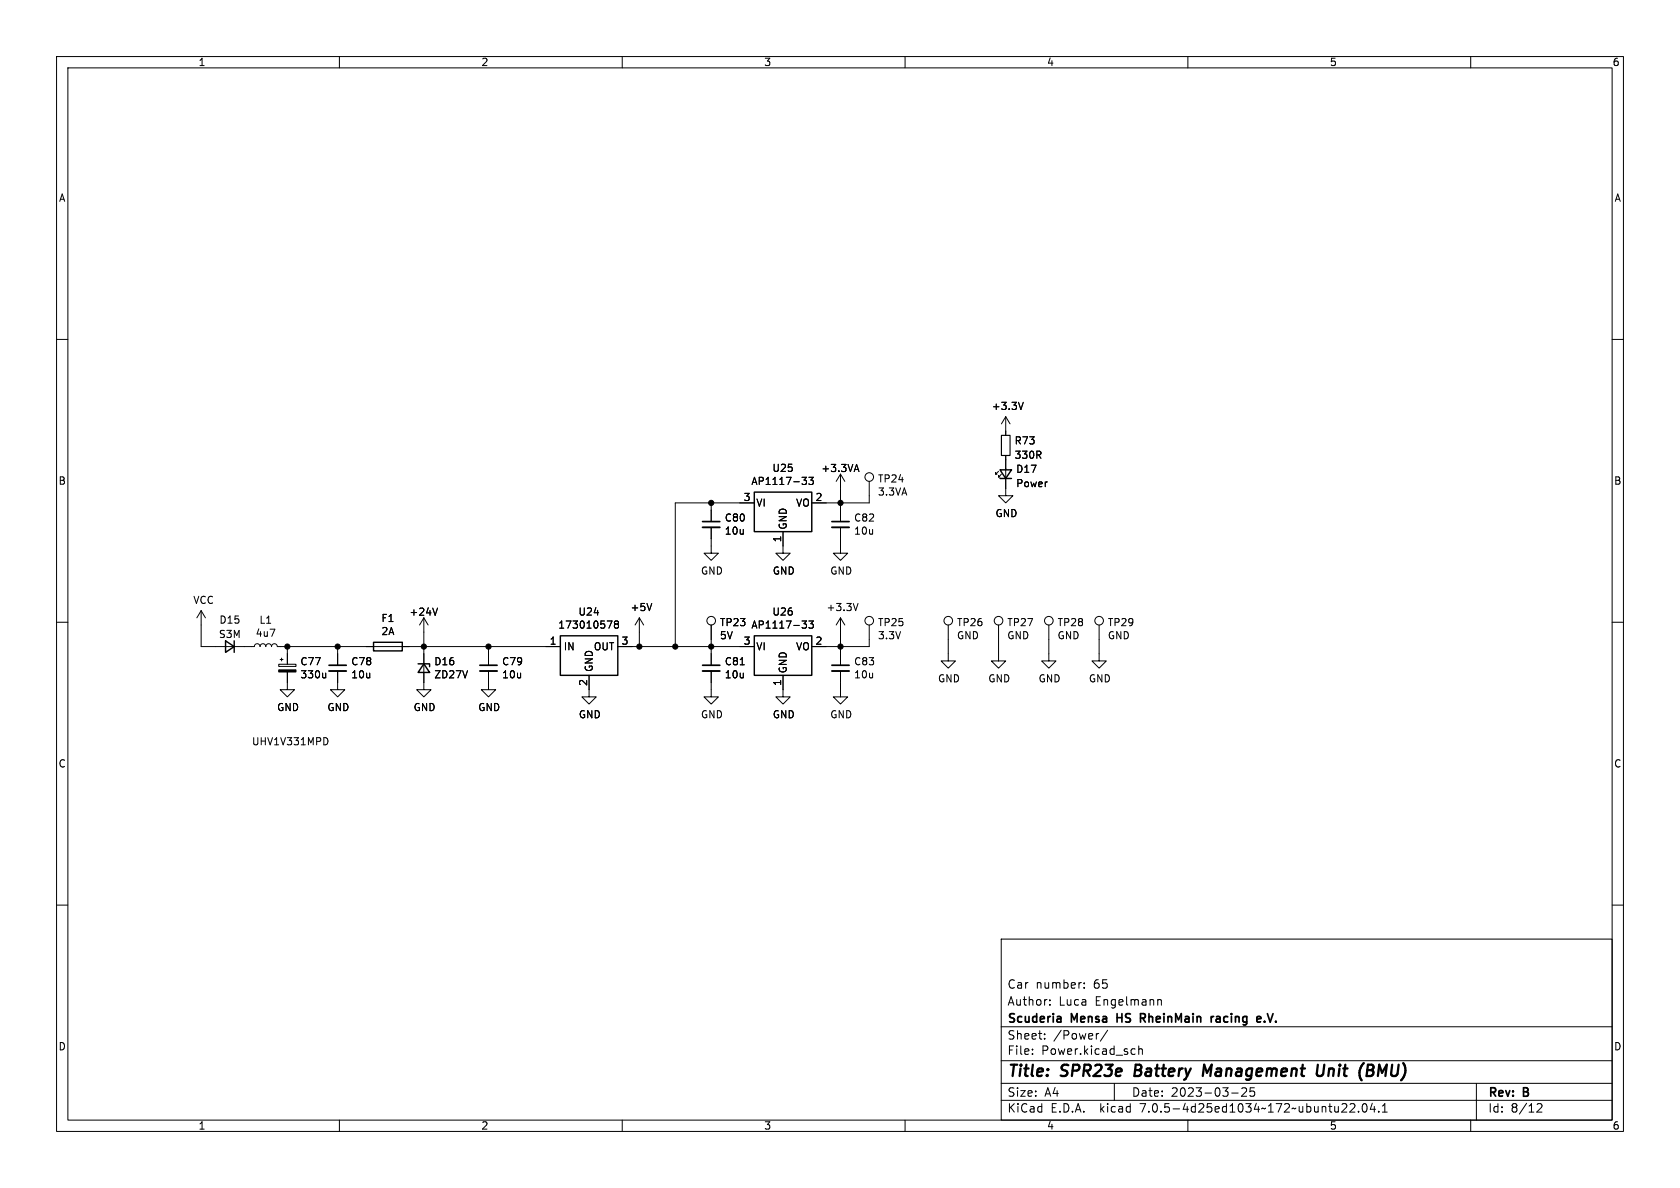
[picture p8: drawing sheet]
<svg xmlns="http://www.w3.org/2000/svg" width="297mm" height="210mm" viewBox="0 0 297 210" stroke-linecap="round" stroke-linejoin="round" font-family="sans-serif">
<g fill="none" stroke="#000" stroke-width=".18">
<path d="M10 10h277v190h-277zM12 12h273v186h-273zM60 10v2M110 10v2M160 10v2M210 10v2M260 10v2M10 60h2M285 60h2M177.8 73.7l-.8 1.2M177.8 73.7v3.3M177.8 73.7l.8 1.2"/>
<path d="M180.9 71.1l-.4 1.3M125.7 93.2v4.6h1.3l-1.3 1.3-1.2-1.3h1.2M125.7 88.9v3.3M133.3 88.9h-13.9v25.4M138.4 94v3.8h1.3l-1.3 1.3-1.2-1.3h1.2M141.8 84.4h.8l-.5 .5 .4 .1 .1 .4-.3 .2h-.3M143 84.4h.8l-.4 .5 .3 .1v.5l-.2 .1-.5-.1M148.6 93.2v4.6h1.3l-1.3 1.3-1.3-1.3h1.3M148.6 83.8v8.4M148.6 83.8l-.8 1.3M148.6 83.8l.8 1.3M151.1 83h.6"/>
<path d="M151.4 82.1l.5 1.3M153.7 85.1v3.8h-10.2M176.5 83.3l-.5 .5v-.2v.2h.3M177 83.8l-.5 .5v-.2v.2h.3M177.8 80.5v7.1h1.3l-1.3 1.3-1.3-1.3h1.3M10 110h2M35.6 108v6.3h9.4l.1-.4 .4-.1 .3 .2 .2 .3 .1-.4 .4-.1 .4 .2 .1 .3 .1-.4 .4-.1 .4 .2 .1 .3 .2-.4 .3-.1 .4 .2 .1 .3h50.1M35.6 108l-.8 1.2M35.6 108l.7 1.2M49.3 117.4h3v.4h-3zM49.5 116.6h.5M49.8 116.3v.5"/>
<path d="M50.8 118.8v3.1h1.3l-1.3 1.3-1.3-1.3h1.3M50.8 114.3v3.1M57.6 119v.8M57.6 119.7l-.2 .1M59.7 118.6v3.3h1.3l-1.3 1.3-1.3-1.3h1.3M59.7 114.3v3.3M74.9 109.2v12.7h1.3l-1.3 1.3-1.2-1.3h1.2M74.9 109.2l-.7 1.3M74.9 109.2l.8 1.3M77.3 107.5l-.4 1.3M86.4 118.6v3.3h1.2l-1.2 1.3-1.3-1.3h1.3M86.4 114.3v3.3"/>
<path d="M104.1 119.4v3.8h1.3l-1.3 1.3-1.2-1.3h1.2M107.3 109.8h.9l-.6 1.2M108.9 110.3l-.3-.2 .3-.3h.2l.2 .2-.2 .3M108.9 110.3l-.3 .3 .1 .3 .2 .1h.3l.1-.2v-.2l-.2-.3M108.9 110.3h.2M109.2 114.3h24.1M113 109.2l-.7 1.3M113 109.2v5.1M113 109.2l.8 1.3M115.2 106.7l-.4 1.2M125.7 118.6v4.6h1.3l-1.3 1.3-1.2-1.3h1.2M125.7 110.5v7.1"/>
<path d="M138.4 119.4v3.8h1.3l-1.3 1.3-1.2-1.3h1.2M141.8 109.8h.8l-.5 .5 .4 .1 .1 .4-.3 .2h-.3M143 109.8h.8l-.4 .5 .3 .1v.5l-.2 .1-.5-.1M148.6 118.6v4.6h1.3l-1.3 1.3-1.3-1.3h1.3M148.6 109.2v8.4M148.6 109.2l-.8 1.3M148.6 109.2l.8 1.3M151.7 106.7l-.4 1.2M153.7 110.5v3.8h-10.2M167.6 110.5v6.3h1.3l-1.3 1.3-1.2-1.3h1.2M176.5 110.5v6.3h1.3l-1.3 1.3-1.2-1.3h1.2M185.4 110.5v6.3h1.3l-1.3 1.3-1.3-1.3h1.3"/>
<path d="M194.3 110.5v6.3h1.3l-1.3 1.3-1.3-1.3h1.3M285 110h2M57.7 130.5l.3 .4-.3 .7M10 160h2M285 160h2M177 166h108v32h-108zM185.6 177.6v.1M185.6 176.8v.1M191.7 174.6v.1M191.7 173.8v.1M204.7 176.8l.2-.1 .3 .1 .1 .9M60 198v2"/>
<path d="M110 198v2M160 198v2M177 194.5h108M177 191.5h108M177 187.5h108M177 181.5h108M182.5 186.3v.1M182.5 185.5v.1M184.7 183.6v.1M184.7 182.8v.1M194.2 182.7l-.2 .1M195.8 182.1l-1.3 2"/>
<path d="M197 191.5v3M200.2 185.4l.5 .1M200.7 186.3l-.5 .1M201.3 185.5l.2-.1 .4 .1 .1 .9M201.3 184.9v1.5M210 198v2M217.7 193.2h1.2M219.6 192.4h-.1M220.2 192.4l.2 .2-.1 .3-.8 .9h.9M221 192.3v.7l.2-.1h.5l.1 .6-.3 .3-.5-.1M237.2 196.6h.9M238 195.2v.5"/>
<path d="M238.7 195.2l.5-.1 .3 .1v.3l-.9 1.1h.9M240.2 196.5v.1M241 195.2l.2-.1a.81 .81 0 0 1 .6 .6 .81 .81 0 0 1-.3 .8l-.2 .1a.81 .81 0 0 1-.3-1.4zM242.6 195l-.4 1.1h1M243 195.6v1M243.7 196.5v.1M244.4 196.6h.8M244.4 195.5l.4-.4v1.5M260 198v2M261 191.5v6.5M271.7 195.2l.6-.1 .2 .1 .1 .3-.9 1.1h.9"/>
<circle cx="153.7" cy="84.3" r=".76"/>
<circle cx="125.7" cy="109.7" r=".76"/>
<circle cx="153.7" cy="109.7" r=".76"/>
<circle cx="167.6" cy="109.7" r=".76"/>
<circle cx="176.5" cy="109.7" r=".76"/>
<circle cx="185.4" cy="109.7" r=".76"/>
<circle cx="194.3" cy="109.7" r=".76"/>
</g>
<path d="M213.4 189.6l-.5-1.4-.3 2M233 188.2l-.2 1.6 .1 .3a.66 .66 0 0 0 .9-.1M241.1 187.9l-.1 .1M241.7 189.2h.7M241.8 188.2l-.2 2h.7" fill="none" stroke="#000" stroke-width=".4"/>
<g fill="none" stroke="#000" stroke-width=".3">
<path d="M124.2 92.2h3.1M147.1 92.2h3M58.2 117.6h3M84.8 117.6h3.1M124.2 117.6h3.1M147.1 117.6h3M187.5 179.8l.1 .9M201.6 180h.6M202.2 179.2h-.6v1.5M214.1 179.7v1M214.6 179.7l-.3 .1-.2 .2M222.2 179.9l.2-.2h.3l.2 .2v.1l-.7 .2"/>
<path d="M187.6 180.6l-.2 .1M187.6 180l-.2 .1M222.2 180.5l.2 .2 .4-.1"/>
</g>
<path d="M124.2 93.2h3.1M147.1 93.2h3M58.2 118.6h3M84.8 118.6h3.1M124.2 118.6h3.1M147.1 118.6h3" fill="none" stroke="#000" stroke-width=".33"/>
<path d="M133.3 87h10.2v7h-10.2zM176.8 83.1h2l-1 1.5zM176.8 84.6h2M39.9 113.3l1.5 1-1.5 1zM41.4 113.3v2M66 113.5h5.1v1.6h-5.1zM73.9 117.3h2v.6M74.9 117.3l1 1.6h-2zM99.1 112.4h10.1v7h-10.1zM133.3 112.4h10.2v7h-10.2z" fill="none" stroke="#000" stroke-width=".25"/>
<g fill="#000" stroke="#000" stroke-width=".18">
<path d="M49.3 118.4h3v.4h-3z"/>
<circle cx="125.7" cy="88.9" r=".46"/>
<circle cx="148.6" cy="88.9" r=".46"/>
<circle cx="50.8" cy="114.3" r=".46"/>
<circle cx="59.7" cy="114.3" r=".46"/>
<circle cx="74.9" cy="114.3" r=".46"/>
<circle cx="86.4" cy="114.3" r=".46"/>
<circle cx="113" cy="114.3" r=".46"/>
<circle cx="119.4" cy="114.3" r=".46"/>
<circle cx="125.7" cy="114.3" r=".46"/>
<circle cx="148.6" cy="114.3" r=".46"/>
</g>
<path d="M177 77h1.6v3.5h-1.6z" fill="none" stroke="#000" stroke-width=".2"/>
<g font-size="2.8">
<text x="178" y="190.8">Title:</text>
<text x="187.5" y="190.8">SPR23e</text>
<text x="201" y="190.8">Battery</text>
<text x="213.7" y="190.8">Management</text>
<text x="234.4" y="190.8">Unit</text>
<text x="242.5" y="190.8">(BMU)</text>
</g>
<g font-size="2.1">
<text x="178" y="177.9">Author:</text>
<text x="178" y="174.9">Car</text>
<text x="183" y="174.9">number:</text>
<text x="187.1" y="177.9">Luca</text>
<text x="193.2" y="174.9">65</text>
<text x="193.5" y="177.9">Engelmann</text>
<text x="178" y="183.9">Sheet:</text>
<text x="178" y="181.1">Scuderia</text>
<text x="186.2" y="183.9">/Power/</text>
<text x="189.3" y="181.1">Mensa</text>
<text x="197.8" y="181.1">HS</text>
<text x="202.4" y="181.1">RheinMain</text>
<text x="215.4" y="181.1">racing</text>
<text x="224" y="181.1">e.V.</text>
<text x="178" y="186.6">File:</text>
<text x="184" y="186.6">Power.kicad_sch</text>
<text x="178" y="196.8">KiCad</text>
<text x="178" y="194">Size:</text>
<text x="184.6" y="194">A4</text>
<text x="185.7" y="196.8">E.D.A.</text>
<text x="194.4" y="196.8">kicad</text>
<text x="200" y="194">Date:</text>
<text x="201.5" y="196.8">7.0.5-4d25ed1034~172~ubuntu22.04.1</text>
<text x="206.9" y="194">2023-03-25</text>
<text x="263" y="194.2">Rev:</text>
<text x="263" y="196.8">Id:</text>
<text x="267" y="196.8">8/12</text>
<text x="269.2" y="194.2">B</text>
</g>
<g font-size="1.8">
<text x="35" y="11.8">1</text>
<text x="85" y="11.8">2</text>
<text x="135" y="11.8">3</text>
<text x="185" y="11.8">4</text>
<text x="235" y="11.8">5</text>
<text x="285" y="11.8">6</text>
<text x="10.4" y="35.8">A</text>
<text x="285.4" y="35.8">A</text>
<text x="175.3" y="72.6">+3.3V</text>
<text x="136.5" y="83.6">U25</text>
<text x="145.1" y="83.6">+3.3VA</text>
<text x="179.3" y="78.7">R73</text>
<text x="179.3" y="81.3">330R</text>
<text x="179.6" y="83.7">D17</text>
<text x="10.3" y="85.8">B</text>
<text x="131.4" y="88.6">3</text>
<text x="132.8" y="85.9">AP1117-33</text>
<text x="133.6" y="89.7">VI</text>
<text x="140.7" y="89.7">VO</text>
<text x="144.1" y="88.6">2</text>
<text x="155.2" y="85.5">TP24</text>
<text x="155.2" y="87.8">3.3VA</text>
<text x="179.6" y="86.3">Power</text>
<text x="285.3" y="85.8">B</text>
<text x="128.1" y="92.4">C80</text>
<text x="128.1" y="94.7">10u</text>
<text x="138.2" y="95.9" transform="rotate(-90 138.2 95.9)">1</text>
<text x="139.3" y="93.7" transform="rotate(-90 139.3 93.7)">GND</text>
<text x="150.9" y="92.4">C82</text>
<text x="150.9" y="94.7">10u</text>
<text x="175.9" y="91.6">GND</text>
<text x="123.9" y="101.7">GND</text>
<text x="136.6" y="101.7">GND</text>
<text x="146.7" y="101.7">GND</text>
<text x="34.1" y="106.9">VCC</text>
<text x="38.6" y="112.9">S3M</text>
<text x="38.7" y="110.4">D15</text>
<text x="45.1" y="112.7">4u7</text>
<text x="45.8" y="110.4">L1</text>
<text x="67.4" y="110.1">F1</text>
<text x="67.4" y="112.4">2A</text>
<text x="72.3" y="109">+24V</text>
<text x="98.6" y="111.3">173010578</text>
<text x="102.2" y="109">U24</text>
<text x="111.4" y="108.2">+5V</text>
<text x="127.2" y="110.9">TP23</text>
<text x="127.2" y="113.2">5V</text>
<text x="132.8" y="111.3">AP1117-33</text>
<text x="136.5" y="109">U26</text>
<text x="146.1" y="108.2">+3.3V</text>
<text x="155.2" y="110.9">TP25</text>
<text x="155.2" y="113.2">3.3V</text>
<text x="169.1" y="110.9">TP26</text>
<text x="169.1" y="113.2">GND</text>
<text x="178" y="110.9">TP27</text>
<text x="178" y="113.2">GND</text>
<text x="186.9" y="110.9">TP28</text>
<text x="186.9" y="113.2">GND</text>
<text x="195.8" y="110.9">TP29</text>
<text x="195.8" y="113.2">GND</text>
<text x="53" y="117.8">C77</text>
<text x="62" y="117.8">C78</text>
<text x="76.7" y="117.8">D16</text>
<text x="88.7" y="117.8">C79</text>
<text x="97.1" y="114">1</text>
<text x="99.6" y="115.1">IN</text>
<text x="105" y="115.1">OUT</text>
<text x="105" y="118.9" transform="rotate(-90 105 118.9)">GND</text>
<text x="109.8" y="114">3</text>
<text x="128.1" y="117.8">C81</text>
<text x="131.4" y="114">3</text>
<text x="133.6" y="115.1">VI</text>
<text x="139.3" y="119.1" transform="rotate(-90 139.3 119.1)">GND</text>
<text x="140.7" y="115.1">VO</text>
<text x="144.1" y="114">2</text>
<text x="150.9" y="117.8">C83</text>
<text x="48.9" y="125.9">GND</text>
<text x="53" y="120.1">330u</text>
<text x="57.8" y="125.9">GND</text>
<text x="62" y="120.1">10u</text>
<text x="73.1" y="125.9">GND</text>
<text x="76.7" y="120.1">ZD27V</text>
<text x="84.5" y="125.9">GND</text>
<text x="88.7" y="120.1">10u</text>
<text x="103.9" y="121.3" transform="rotate(-90 103.9 121.3)">2</text>
<text x="128.1" y="120.1">10u</text>
<text x="138.2" y="121.3" transform="rotate(-90 138.2 121.3)">1</text>
<text x="150.9" y="120.1">10u</text>
<text x="165.8" y="120.8">GND</text>
<text x="174.7" y="120.8">GND</text>
<text x="183.5" y="120.8">GND</text>
<text x="192.4" y="120.8">GND</text>
<text x="44.4" y="131.8">UHV1V331MPD</text>
<text x="102.3" y="127.1">GND</text>
<text x="123.9" y="127.1">GND</text>
<text x="136.6" y="127.1">GND</text>
<text x="146.7" y="127.1">GND</text>
<text x="10.3" y="135.8">C</text>
<text x="285.3" y="135.8">C</text>
<text x="10.3" y="185.8">D</text>
<text x="285.3" y="185.8">D</text>
<text x="35" y="199.8">1</text>
<text x="85" y="199.8">2</text>
<text x="135" y="199.8">3</text>
<text x="185" y="199.8">4</text>
<text x="235" y="199.8">5</text>
<text x="285" y="199.8">6</text>
</g>
</svg>
